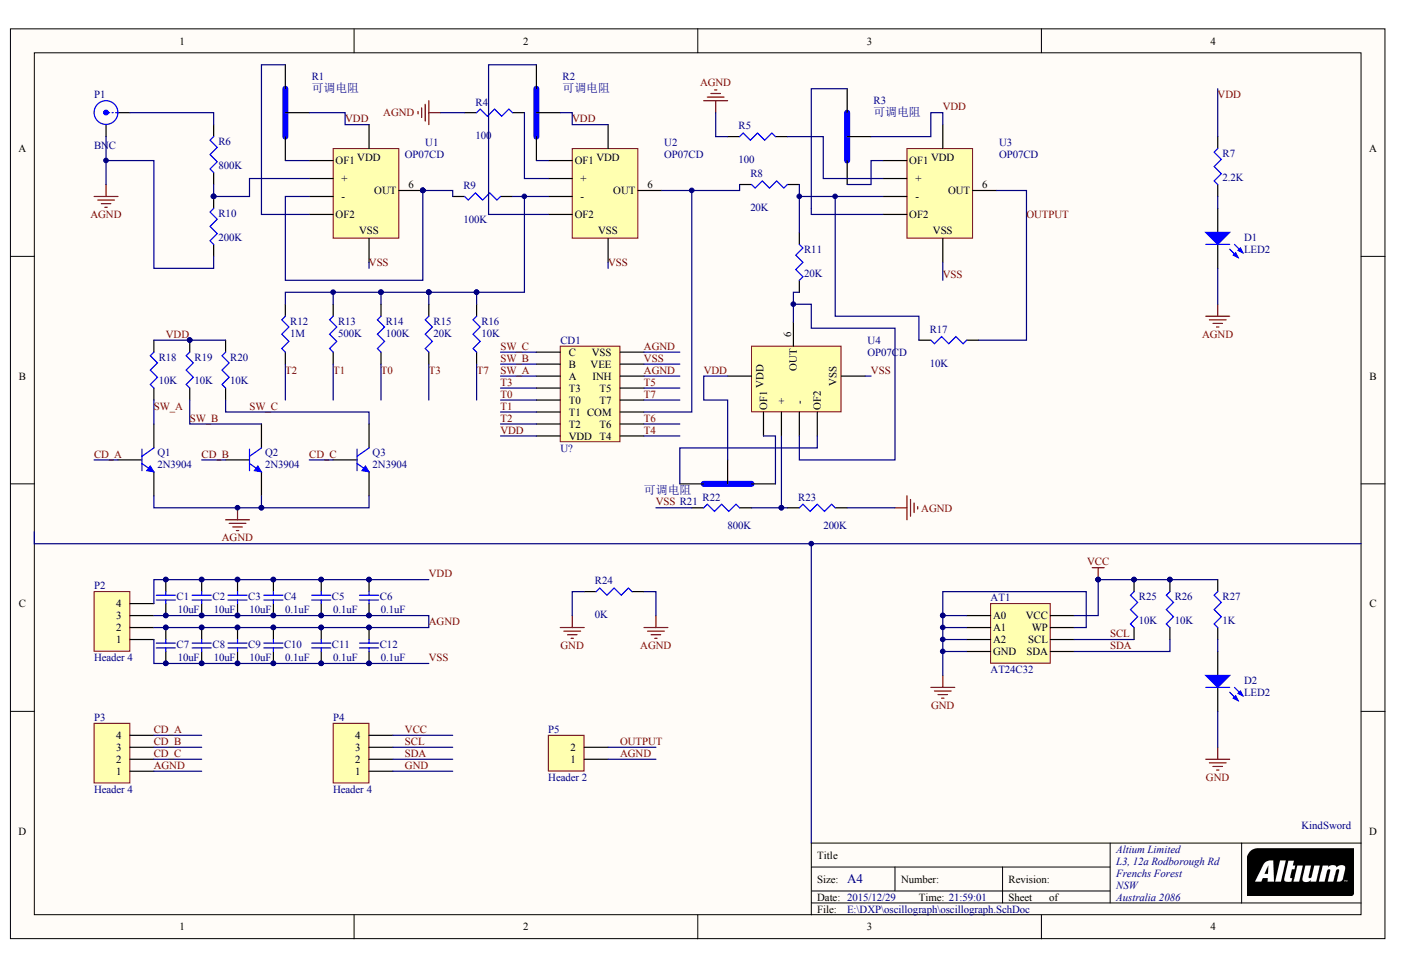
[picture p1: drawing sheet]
# Altium project oscillograph.PrjPcb
1 sheet, 56 parts. Net scope: global (net labels, ports and power ports of the same name join across sheets).
Board file: ORCILLOGRAPH.PcbDoc

## Sheet oscillograph.SchDoc
size A4; Organization: Altium Limited; Address1: L3, 12a Rodborough Rd; Address2: Frenchs Forest; Address3: NSW; Address4: Australia 2086

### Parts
AT1  AT24C32  [AT24]
C1  value 10uF  [1608[0603]]  (hidden comment: Cap Semi)
C2  value 10uF  [1608[0603]]  (hidden comment: Cap Semi)
C3  value 10uF  [1608[0603]]  (hidden comment: Cap Semi)
C4  value 0.1uF  [1608[0603]]  (hidden comment: Cap Semi)
C5  value 0.1uF  [1608[0603]]  (hidden comment: Cap Semi)
C6  value 0.1uF  [1608[0603]]  (hidden comment: Cap Semi)
C7  value 10uF  [1608[0603]]  (hidden comment: Cap Semi)
C8  value 10uF  [1608[0603]]  (hidden comment: Cap Semi)
C9  value 10uF  [1608[0603]]  (hidden comment: Cap Semi)
C10  value 0.1uF  [1608[0603]]  (hidden comment: Cap Semi)
C11  value 0.1uF  [1608[0603]]  (hidden comment: Cap Semi)
C12  value 0.1uF  [1608[0603]]  (hidden comment: Cap Semi)
CD1  U?  [cd4051]
D1  LED2  [3.2X1.6X1.1]
D2  LED2  [3.2X1.6X1.1]
Logo1  (no value)  [logo]
P1  BNC  [BNC_RA CON]
P2  Header 4  [HDR1X4]
P3  Header 4  [HDR1X4]
P4  Header 4  [HDR1X4]
P5  Header 2  [HDR1X2]
Q1  2N3904  [TO-92A]
Q2  2N3904  [TO-92A]
Q3  2N3904  [TO-92A]
R1  可调电阻  [3296可调电阻]
R2  可调电阻  [3296可调电阻]
R3  可调电阻  [3296可调电阻]
R4  value 100  [J1-0603]  (hidden comment: Res3)
R5  value 100  [J1-0603]  (hidden comment: Res3)
R6  value 800K  [J1-0603]  (hidden comment: Res3)
R7  value 2.2K  [J1-0603]  (hidden comment: Res3)
R8  value 20K  [J1-0603]  (hidden comment: Res3)
R9  value 100K  [J1-0603]  (hidden comment: Res3)
R10  value 200K  [J1-0603]  (hidden comment: Res3)
R11  value 20K  [J1-0603]  (hidden comment: Res3)
R12  value 1M  [J1-0603]  (hidden comment: Res3)
R13  value 500K  [J1-0603]  (hidden comment: Res3)
R14  value 100K  [J1-0603]  (hidden comment: Res3)
R15  value 20K  [J1-0603]  (hidden comment: Res3)
R16  value 10K  [J1-0603]  (hidden comment: Res3)
R17  value 10K  [J1-0603]  (hidden comment: Res3)
R18  value 10K  [J1-0603]  (hidden comment: Res3)
R19  value 10K  [J1-0603]  (hidden comment: Res3)
R20  value 10K  [J1-0603]  (hidden comment: Res3)
R21  可调电阻  [3296可调电阻]
R22  value 800K  [J1-0603]  (hidden comment: Res3)
R23  value 200K  [J1-0603]  (hidden comment: Res3)
R24  value 0K  [J1-0603]  (hidden comment: Res3)
R25  value 10K  [J1-0603]  (hidden comment: Res3)
R26  value 10K  [J1-0603]  (hidden comment: Res3)
R27  value 1K  [J1-0603]  (hidden comment: Res3)
U1  OP07CD  [OP07C]
U2  OP07CD  [OP07C]
U3  OP07CD  [OP07C]
U4  OP07CD  [OP07C]

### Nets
AGND: C1.1 C2.1 C3.1 C4.1 C5.1 C6.1 C7.2 C8.2 C9.2 C10.2 C11.2 C12.2 CD1.6(INH) CD1.8(VSS) D1.2(K) P1.2(Y) P2.2 P2.3 P3.1 P5.1 Q1.1(E) Q2.1(E) Q3.1(E) R4.1 R5.1 R10.1 R23.2 R24.2
GND: AT1.1(A0) AT1.2(A1) AT1.3(A2) AT1.4(GND) AT1.7(WP) D2.2(K) P4.1 R24.1
VCC: AT1.8(VCC) P4.4 R25.2 R26.2 R27.2
CD_A: P3.4 Q1.2(B)
CD_B: P3.3 Q2.2(B)
CD_C: P3.2 Q3.2(B)
OUTPUT: P5.2 R17.1 U3.6(OUT)
SCL: AT1.6(SCL) P4.3 R25.1
SDA: AT1.5(SDA) P4.2 R26.1
SW_A: CD1.11(A) Q1.3(C) R18.1
SW_B: CD1.10(B) Q2.3(C) R19.1
SW_C: CD1.9(C) Q3.3(C) R20.1
T0: CD1.13(T0) R14.1
T1: CD1.14(T1) R13.1
T2: CD1.15(T2) R12.1
T3: CD1.12(T3) R15.1
T4: CD1.1(T4)
T5: CD1.5(T5)
T6: CD1.2(T6)
T7: CD1.4(T7) R16.1
VDD: C1.2 C2.2 C3.2 C4.2 C5.2 C6.2 CD1.16(VDD) P2.4 R1.1 R2.1 R3.1 R7.2 R18.2 R19.2 R20.2 R21.1 U1.7(VDD) U2.7(VDD) U3.7(VDD) U4.7(VDD)
VSS: C7.1 C8.1 C9.1 C10.1 C11.1 C12.1 CD1.7(VEE) P2.1 R22.1 U1.4(VSS) U2.4(VSS) U3.4(VSS) U4.4(VSS)
NetCD1_3: CD1.3(COM) R8.2 U2.6(OUT)
NetD1_1: D1.1(A) R7.1
NetD2_1: D2.1(A) R27.1
NetP1_1: P1.1(X) R6.2
NetR1_0: R1.0 U1.8(OF2)
NetR1_2: R1.2 U1.1(OF1)
NetR2_0: R2.0 U2.8(OF2)
NetR2_2: R2.2 U2.1(OF1)
NetR3_0: R3.0 U3.8(OF2)
NetR3_2: R3.2 U3.1(OF1)
NetR4_2: R4.2 U2.3(+)
NetR5_2: R5.2 U3.3(+)
NetR6_1: R6.1 R10.2 U1.3(+)
NetR8_1: R8.1 R11.1 R17.2 U3.2(-)
NetR9_1: R9.1 R12.2 R13.2 R14.2 R15.2 R16.2 U2.2(-)
NetR9_2: R9.2 U1.2(-) U1.6(OUT)
NetR11_2: R11.2 U4.2(-) U4.6(OUT)
NetR21_0: R21.0 U4.8(OF2)
NetR21_2: R21.2 U4.1(OF1)
NetR22_2: R22.2 R23.1 U4.3(+)
